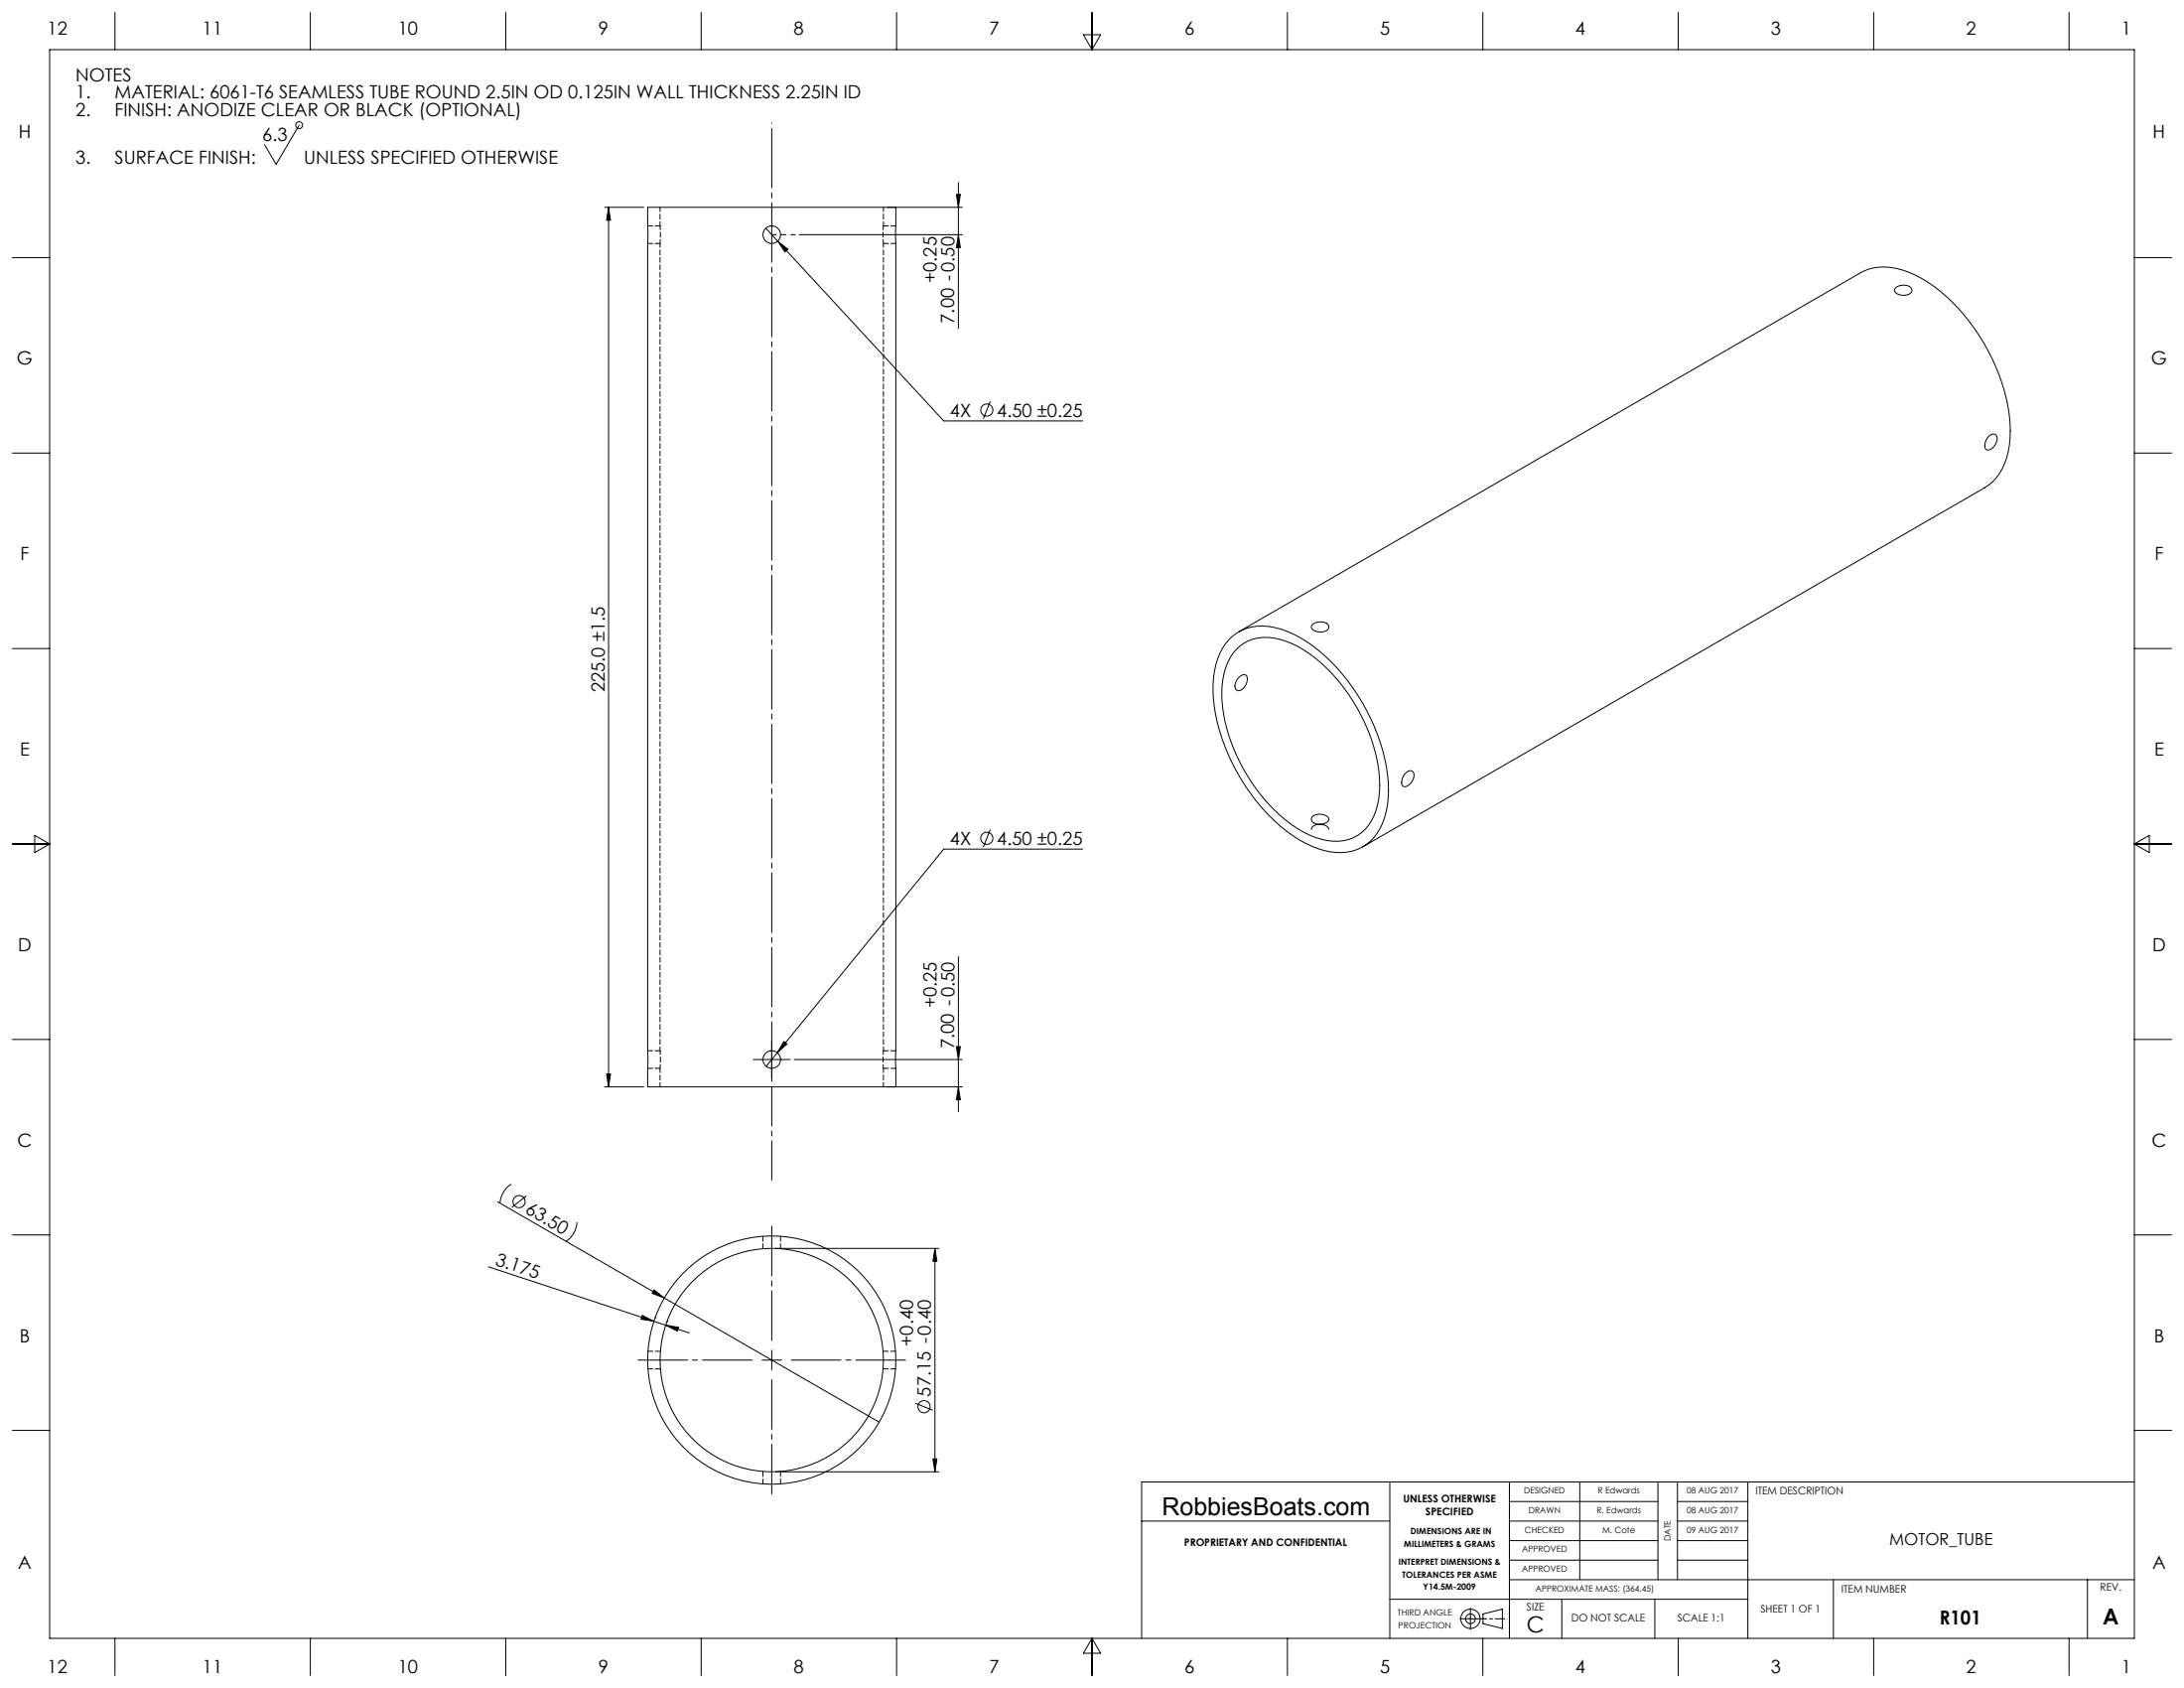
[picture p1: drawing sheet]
<svg xmlns="http://www.w3.org/2000/svg" width="559mm" height="432mm" viewBox="0 0 559 432" stroke-linecap="round" stroke-linejoin="round" font-family="sans-serif">
<g fill="none" stroke="#000" stroke-width=".25">
<path d="M12.7 12.7h533.4v406.4h-533.4zM29.4 3.2v9.5M79.4 3.2v9.5M129.4 3.2v9.5M179.4 3.2v9.5M229.4 3.2v9.5M277.2 8.9h4.4l-2.2 3.8zM279.4 3.2v9.5M329.4 3.2v9.5M379.4 3.2v9.5M429.4 3.2v9.5M479.4 3.2v9.5"/>
<path d="M529.4 3.2v9.5M76.5 32l-5.9 10-2.9-5M154.7 53h10M155.7 53v225M155.7 53l.5 3.3h-1zM165.7 53h63.5v225h-63.5zM195.9 58.4l3.1 3.3M227 53h19.2M244.7 49.7h1l-.5 3.3zM245.2 46.7v37.3M3.2 65.9h9.5M199 61.7l2.6 2.1-.7 .7z"/>
<path d="M199 61.7l42.5 46h35.5M204.5 60h41.7M245.2 60l.5 3.3h-1zM484.9 73.7a3 3 0 0 1 4.2 .2 1.47 1.47 0 0 1-1.8 1.6 2.15 2.15 0 0 1-2.6-1.4zM546.1 65.9h9.5M3.2 115.9h9.5M253.4 102.7l-1.8 4.4M508.9 111.6a1.18 1.18 0 0 1 1.6-.5 1.18 1.18 0 0 1 .4 1.7 2.69 2.69 0 0 1-2.6 2.2 2.5 2.5 0 0 1 .6-3.4zM546.1 115.9h9.5M335.7 159.8a3 3 0 0 1 4.2 .2 1.47 1.47 0 0 1-1.8 1.7 2.15 2.15 0 0 1-2.6-1.5zM3.2 165.9h9.5M314.5 163.6a12.3 12.3 0 0 1 13.1-2.7 37.9 37.9 0 0 1 18.5 15 48.3 48.3 0 0 1 9.2 26.2 17.9 17.9 0 0 1-4.6 13 12.7 12.7 0 0 1-13.5 2 39.5 39.5 0 0 1-18.3-15.6 47.2 47.2 0 0 1-8.5-26.3 17.5 17.5 0 0 1 4.1-11.6z"/>
<path d="M316.3 166.2a10.8 10.8 0 0 1 11.2-2.7 31.9 31.9 0 0 1 16.3 12.4 44.1 44.1 0 0 1 9.2 24.9 15.6 15.6 0 0 1-4.6 12.2 11.6 11.6 0 0 1-11.7 1.3 36.6 36.6 0 0 1-17.3-15.5 40.7 40.7 0 0 1-6.7-23.1 15.6 15.6 0 0 1 3.6-9.5zM316.9 161.6l159.1-91.8a13.7 13.7 0 0 1 12.3-.2 41 41 0 0 1 18.1 16.3 46 46 0 0 1 7.9 26.2 15.9 15.9 0 0 1-5.5 12l-160.1 92.5M317.1 173.2l.1-.1a1.1 1.1 0 0 1 1.5-.4 1.1 1.1 0 0 1 .4 1.5 2.47 2.47 0 0 1-2.6 2.4 2.19 2.19 0 0 1 .3-3.1zM546.1 165.9h9.5M359.7 197.7a1.16 1.16 0 0 1 1.5-.5 1.16 1.16 0 0 1 .6 1.6 2.88 2.88 0 0 1-2.6 2.4 2.23 2.23 0 0 1 .2-3.2zM3.2 215.9h9.5M8.9 213.7l3.8 2.2-3.8 2.2zM253.4 212.2l-1.8 4.5M277 217.2h-35.5l-45.5 55.6M335.5 212.2a2 2 0 0 1 2.8-1.3 1.79 1.79 0 0 1 1.7 1.3M335.7 209a3.1 3.1 0 0 1 4.2 .2l.1 .4a2.67 2.67 0 0 1-3.8 .9 1 1 0 0 1-.5-1.5zM546.1 215.9h9.5"/>
<path d="M546.1 215.9l3.8-2.2v4.4zM245.2 244.7v39.7M3.2 265.9h9.5M154.7 278h10M155.2 274.7h1l-.5 3.3zM195 271h5M197.5 268.5v5M200.6 266.4l.8 .7-2.5 2.2zM203.2 271h43M227 278h19.2M244.7 267.7h1l-.5 3.3zM245.2 278l.5 3.3h-1z"/>
<path d="M546.1 265.9h9.5M3.2 315.9h9.5M127.4 307.5l97.6 56.3M130.7 302.9a6.3 6.3 0 0 0-2.8 4.9M134.7 305.9l-3.8 3M147.6 312.7a6.3 6.3 0 0 1-2.8 4.8M198.5 319.3h41.7M239.2 319.3v57.2M239.2 319.3l.5 3.3h-1zM546.1 315.9h9.5M125 324.1l45.3 14.9M164.3 336.5l3 1.5-3.3-.6z"/>
<path d="M167.4 330l2.6 2-3.2-1.2zM167.6 337h.1M170.3 339l3.3 .5-.3 1zM170.3 339l6 2M170.6 338h.1M195 347.9h5M197.5 345.4v5M234.2 359l4.5 1.7M3.2 365.9h9.5M198.5 376.5h41.7M238.7 373.2h1l-.5 3.3zM355.6 379.1v40"/>
<path d="M386.2 379.1v40M404.2 379.1v25M424.2 379.1v25M429.2 379.1v25M447.2 379.1v40M546.1 365.9h9.5M546.1 379.1h-254v40M292.1 389.1h63.5M386.2 389.1h38M386.2 384.1h38M386.2 394.1h38M386.2 399.1h38"/>
<path d="M429.2 389.1h18M429.2 384.1h18M429.2 394.1h18M429.2 399.1h18M29.4 419.1v9.5M79.4 419.1v9.5M129.4 419.1v9.5M179.4 419.1v9.5M229.4 419.1v9.5M279.4 419.1v9.5M279.4 419.1l2.2 3.8h-4.4zM329.4 419.1v9.5"/>
<path d="M355.6 409.1h91.6M373.5 414.1h6.9M376.2 411.4v5.4M379.4 419.1v9.5M379.4 412.9l5-1.3v5l-5-1.3zM381.1 414.1h.9M382.6 414.1h2.4M386.2 404.1h159.9M399.6 409.1v10M423.4 409.1v10M429.4 419.1v9.5M469.1 404.1v15"/>
<path d="M479.4 419.1v9.5M529.4 419.1v9.5M534.1 404.1v15"/>
<circle cx="76.5" cy="32" r=".88"/>
<circle cx="197.5" cy="60" r="2.25"/>
<circle cx="252.5" cy="104.9" r="1.56"/>
<circle cx="252.5" cy="214.4" r="1.56"/>
<circle cx="197.5" cy="271" r="2.25"/>
<circle cx="132.8" cy="307.4" r="1.56"/>
<circle cx="197.5" cy="347.9" r="28.6"/>
<circle cx="197.5" cy="347.9" r="31.7"/>
<circle cx="236.4" cy="359.8" r="1.56"/>
<circle cx="376.2" cy="414.1" r="1.24"/>
<circle cx="376.2" cy="414.1" r="2.47"/>
</g>
<path d="M192.5 347.9h-29.3M197.5 342.9v-29.2M197.5 352.9v29.3M202.5 347.9h29.2" fill="none" stroke="#000" stroke-width=".25" stroke-dasharray="15.2 1.3 1.3 1.3" stroke-dashoffset="2.5"/>
<path d="M195 271h-2.3M197.5 268.5v-2.2M197.5 273.5v2.3M200 271h2.2" fill="none" stroke="#000" stroke-width=".25" stroke-dasharray="15.2 1.3 1.3 1.3"/>
<path d="M197.5 278v-246.6" fill="none" stroke="#000" stroke-width=".25" stroke-dasharray="15.2 1.3 1.3 1.3" stroke-dashoffset="-1.4"/>
<path d="M197.5 278v23.9" fill="none" stroke="#000" stroke-width=".25" stroke-dasharray="15.2 1.3 1.3 1.3" stroke-dashoffset="5.2"/>
<path d="M197.5 60h6" fill="none" stroke="#000" stroke-width=".25" stroke-dasharray="15.2 1.3 1.3 1.3" stroke-dashoffset="14.1"/>
<g fill="#000">
<path d="M167.4 330l2.6 2-3.2-1.2z"/>
<path d="M155.7 53l.5 3.3h-1zM155.2 274.7h1l-.5 3.3zM239.2 319.3l.5 3.3h-1zM238.7 373.2h1l-.5 3.3z"/>
<path d="M245.2 60l.5 3.3h-1zM244.7 49.7h1l-.5 3.3z"/>
<path d="M200.6 266.4l-1.7 2.9 2.5-2.2zM199 61.7l1.9 2.8 .7-.7z"/>
<path d="M245.2 278l.5 3.3h-1zM244.7 267.7h1l-.5 3.3z"/>
<path d="M170.3 339l3.3 .5-.3 1zM164.3 336.5l3 1.5-3.3-.6z"/>
</g>
<g fill="none" stroke="#000" stroke-width=".25" stroke-dasharray="1.3 .6">
<path d="M168.9 57.8h-3.2M229.2 57.8h-3.2M165.7 62.3h3.2M226 62.3h3.2M165.7 273.3h3.2M168.9 268.8h-3.2M226 273.3h3.2M229.2 268.8h.1M229.2 268.8h-3.2M195.2 316.2v3.2M199.7 319.4v-3.2M165.7 350.2h3.3"/>
<path d="M169 345.7h-3.3M225.9 350.2h3.3M229.2 345.7h-3.3M195.2 376.4v3.3M199.7 379.6v-3.2"/>
</g>
<path d="M168.9 57.8v4.5M197.7 57.8h-.7M168.9 62.3v206.5M226 62.3v-4.5M168.9 268.8v4.5M197.7 268.8h-.7M226 273.3v-4.5M226 268.8v-206.5" fill="none" stroke="#000" stroke-width=".25" stroke-dasharray="1.3 .6" stroke-dashoffset=".3"/>
<path d="M168.9 53v4.8M226 57.8v-4.8M168.9 273.3v4.7M226 278v-4.7" fill="none" stroke="#000" stroke-width=".25" stroke-dasharray="1.3 .6" stroke-dashoffset=".2"/>
<text font-size="6.3" x="297.3" y="387.6">RobbiesBoats.com</text>
<g font-size="5.7">
<text x="390.6" y="417.6">C</text>
<text x="538" y="415.6">A</text>
</g>
<text font-size="4.9" x="496.2" y="415.5">R101</text>
<g font-size="4.7">
<text x="12.1" y="8.8">12</text>
<text x="51.8" y="8.8">11</text>
<text x="101.8" y="8.8">10</text>
<text x="153.1" y="8.8">9</text>
<text x="203.1" y="8.8">8</text>
<text x="253.1" y="8.8">7</text>
<text x="303.1" y="8.8">6</text>
<text x="353.1" y="8.8">5</text>
<text x="403.1" y="8.8">4</text>
<text x="453.1" y="8.8">3</text>
<text x="503.1" y="8.8">2</text>
<text x="542.8" y="8.8">1</text>
<text x="19.3" y="20.7">NOTES</text>
<text x="19.3" y="25.3">1.</text>
<text x="19.3" y="29.8">2.</text>
<text x="29.3" y="25.3">MATERIAL: 6061-T6 SEAMLESS TUBE ROUND 2.5IN OD 0.125IN WALL THICKNESS 2.25IN ID</text>
<text x="29.3" y="29.8">FINISH: ANODIZE CLEAR OR BLACK (OPTIONAL)</text>
<text x="4.7" y="35.4">H</text>
<text x="550.8" y="35.4">H</text>
<text x="67.1" y="36">6.3</text>
<text x="19.3" y="42">3.</text>
<text x="29.3" y="42">SURFACE FINISH:</text>
<text x="77.8" y="42">UNLESS SPECIFIED OTHERWISE</text>
<text x="239.7" y="72.4" transform="rotate(-90 239.7 72.4)">+0.25</text>
<text x="244.1" y="82.7" transform="rotate(-90 244.1 82.7)">7.00 -0.50</text>
<text x="4.3" y="93.3">G</text>
<text x="550.4" y="93.3">G</text>
<text x="243.1" y="106.6">4X</text>
<text x="255.1" y="106.6">4.50 ±0.25</text>
<text x="5.2" y="143.3">F</text>
<text x="551.3" y="143.3">F</text>
<text x="154.7" y="177.1" transform="rotate(-90 154.7 177.1)">225.0 ±1.5</text>
<text x="5.1" y="193.3">E</text>
<text x="551.2" y="193.3">E</text>
<text x="243.1" y="216.1">4X</text>
<text x="255.1" y="216.1">4.50 ±0.25</text>
<text x="4.6" y="243.3">D</text>
<text x="550.7" y="243.3">D</text>
<text x="239.7" y="257.9" transform="rotate(-90 239.7 257.9)">+0.25</text>
<text x="244.1" y="268.2" transform="rotate(-90 244.1 268.2)">7.00 -0.50</text>
<text x="4.4" y="293.3">C</text>
<text x="550.5" y="293.3">C</text>
<text x="134.2" y="310.1" transform="rotate(30 134.2 310.1)">63.50</text>
<text x="126.5" y="323.5" transform="rotate(18 126.5 323.5)">3.175</text>
<text x="5" y="343.3">B</text>
<text x="233.7" y="344.4" transform="rotate(-90 233.7 344.4)">+0.40</text>
<text x="551.1" y="343.3">B</text>
<text x="238.1" y="357.3" transform="rotate(-90 238.1 357.3)">57.15 -0.40</text>
<text x="4.6" y="401.3">A</text>
<text x="550.7" y="401.3">A</text>
<text x="12.1" y="427.9">12</text>
<text x="51.8" y="427.9">11</text>
<text x="101.8" y="427.9">10</text>
<text x="153.1" y="427.9">9</text>
<text x="203.1" y="427.9">8</text>
<text x="253.1" y="427.9">7</text>
<text x="303.1" y="427.9">6</text>
<text x="353.1" y="427.9">5</text>
<text x="403.1" y="427.9">4</text>
<text x="453.1" y="427.9">3</text>
<text x="503.1" y="427.9">2</text>
<text x="542.8" y="427.9">1</text>
</g>
<text font-size="4.2" x="483.4" y="395.3">MOTOR_TUBE</text>
<g font-size="2.7">
<text x="449.2" y="382.4">ITEM DESCRIPTION</text>
<text x="359" y="384.2">UNLESS OTHERWISE</text>
<text x="364.7" y="387.7">SPECIFIED</text>
<text x="303" y="395.4">PROPRIETARY AND CONFIDENTIAL</text>
<text x="471.2" y="407.4">ITEM NUMBER</text>
<text x="537.4" y="406.9">REV.</text>
<text x="390.7" y="411.9">SIZE</text>
<text x="450.5" y="412.4">SHEET 1 OF 1</text>
<text x="402" y="414.8">DO NOT SCALE</text>
<text x="429.2" y="414.9">SCALE 1:1</text>
</g>
<g font-size="2.2">
<text x="390" y="382.1">DESIGNED</text>
<text x="408.8" y="382.1">R Edwards</text>
<text x="431.6" y="382.1">08 AUG 2017</text>
<text x="391.1" y="387.1">DRAWN</text>
<text x="408.5" y="387.1">R. Edwards</text>
<text x="431.6" y="387.1">08 AUG 2017</text>
<text x="359.2" y="395.7">MILLIMETERS &amp; GRAMS</text>
<text x="360.9" y="392.5">DIMENSIONS ARE IN</text>
<text x="390.1" y="392.1">CHECKED</text>
<text x="410" y="392.1">M. Cote</text>
<text x="427.5" y="394.2" transform="rotate(-90 427.5 394.2)">DATE</text>
<text x="431.6" y="392.1">09 AUG 2017</text>
<text x="357.8" y="400.4">INTERPRET DIMENSIONS &amp;</text>
<text x="389.4" y="397.1">APPROVED</text>
<text x="358.8" y="403.5">TOLERANCES PER ASME</text>
<text x="364.1" y="406.7">Y14.5M-2009</text>
<text x="389.4" y="402">APPROVED</text>
<text x="392.9" y="407.1">APPROXIMATE MASS: (364.45)</text>
<text x="357.6" y="413.3">THIRD ANGLE</text>
<text x="357.8" y="416.6">PROJECTION</text>
</g>
</svg>
